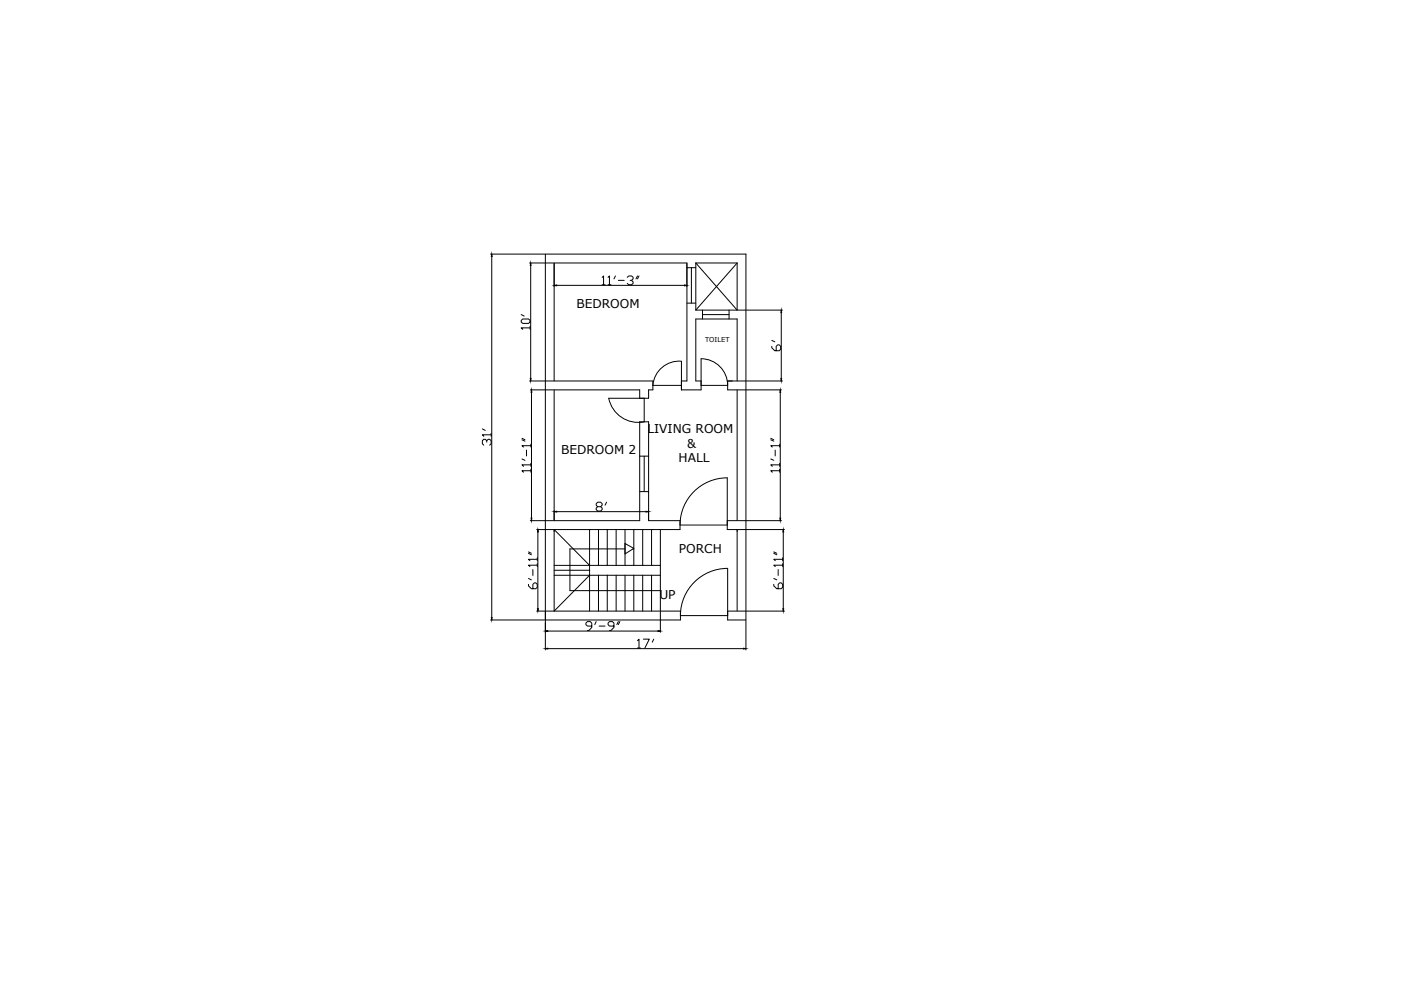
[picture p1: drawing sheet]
<svg xmlns="http://www.w3.org/2000/svg" width="297mm" height="210mm" viewBox="0 0 297 210" stroke-linecap="round" stroke-linejoin="round" font-family="sans-serif">
<!-- layer: 0 -->
<g fill="none" stroke="#000" stroke-width=".21">
<path d="M104 53.9h11.5M104.3 54.4v76.5M112.3 55.8h5.1M112.5 56.3v23.9M127.7 58.8l.3-.3v1.9M128.9 58.8l.3-.3v1.9M130.5 58.5l-.3 .6M131.1 59.4h1.2M133 58.8l.3-.3h.6l.3 .3v.3l-.3 .3h-.3M133.9 59.4l.3 .4v.3l-.3 .3h-.6l-.3-.3M135.2 58.5l-.4 .6M135.5 58.5l-.3 .6"/>
<path d="M145.6 56.8h1.9M146.6 56.8v7.5M147.5 55.8h8.8M147.5 55.8v10M147.5 55.8l8.8 10M156.3 55.8v10M156.3 55.8l-8.8 10M110.5 68l.3-.4h1.3l.3 .4v.3l-.3 .3h-1.3l-.3-.3zM110.5 66.7l.6 .3M112.4 69.5h-1.9l.3 .3M112.4 69.2v.6M118 60.5h27.1"/>
<path d="M127.7 60.4h.6M128.9 60.4h.6M145.6 64.3h1.9M147.5 65.8h8.8M148.9 65.8v1.8M148.9 66.7h5.7M154.6 65.8v1.8M156.4 65.8h9.5M163.6 73.4v.3l.7 .7h.9l.3-.4v-.6l-.3-.3h-.3l-.3 .3v1M163.6 72.2l.7 .3M165.6 66.3v13.9M102.3 90.9l.6 .4"/>
<path d="M103.2 93.8v-.4l-.3-.3h-.3l-.3 .3v.7l.3 .3M103.2 93.4l.3-.3h.3l.3 .3v.7l-.3 .3M104.1 92.2h-1.8l.3 .3M104.1 91.9v.6M110.7 97.3l.6 .3M110.7 93.2l.6 .3M110.7 92.9l.6 .3M111.6 95.4v1.3M112.3 80.8h5.1M112.4 82.7h5M112.6 99.8h-1.9l.3 .3M112.6 98.6h-1.9l.3 .3"/>
<path d="M112.6 94.5h-1.9l.3 .3M112.6 94.2v.6M112.6 98.2v.7M112.6 99.5v.6M112.7 83.2v26.7M135.6 84.4v-1.7h-18.1v27.7h18.1v-21h1.9v21h6.7v1.9h-26.7M135.6 96.7h1.9M136.6 96.7v7.5M138.4 81.7a5.6 5.6 0 0 1 6.1-5.1v6.1h4.1v-6.6a5.6 5.6 0 0 1 5.7 5.6M138.4 81.7h6.1M144.5 80.8h1.1v-25h-28.1v25h20.9v1.9h-.9v1.7h-8.4a6.4 6.4 0 0 0 7.5 5v-5M148.6 80.8h-1.1v-13.2h8.8v13.2h-2v1.9h2v27.7h-2.1"/>
<path d="M148.6 81.7h5.7M156.4 80.8h9.5M156.4 82.7h9.3M163.4 97.3l.7 .3M163.4 93.2l.7 .3M163.4 92.9l.7 .3M164.4 95.4v1.3M165.3 99.8h-1.9l.3 .3M165.3 98.6h-1.9l.3 .3M165.3 94.5h-1.9l.3 .3M165.3 94.2v.6M165.3 98.2v.7"/>
<path d="M165.3 99.5v.6M165.4 83.2v26.7M112 117.3l.7 .3M112 117l.7 .3M112.4 110.4h5M113.8 112.3h3.6M113.9 119.8h-1.9l.3 .3M113.9 118.6h-1.9l.3 .3M113.9 118.3v.6M113.9 119.5v.6M114 112.8v16.3M117.5 112.3v17.3"/>
<path d="M117.5 119.9h22.5M117.5 112.3l7.5 7.6M118 108.5h19M125 112.3v17.3M126.7 107.4l-.3-.3v-.3l.3-.3h.7l.3 .3v.3l-.3 .3h-.7l-.3 .3v.3l.3 .4h.7l.3-.4v-.3l-.3-.3M126.9 112.3v7.6M128.6 106.5l-.3 .6M128.7 112.3v7.6M130.6 112.3v7.6M132.5 112.3v7.6M132.5 116.4h-11.7v8.8h19.2M132.5 115.2l1.9 1.1-1.9 1.1"/>
<path d="M134.2 116.4h.2M134.4 112.3v7.6M135.6 104.2h1.9M136.3 112.3v7.6M138.1 112.3v7.6M140 112.3v17.3M154.2 111.3h-10a10 10 0 0 1 10-10v11h2.1v17.3h-2M156.4 110.4h9.3M156.4 112.3h9.9M164.1 117.3l.6 .3M164.1 117l.6 .3M165.9 119.8h-1.8l.3 .3"/>
<path d="M165.9 118.6h-1.8l.3 .3M165.9 118.3v.6M165.9 119.5v.6M166.1 112.8v16.3M104 131.5h11.5M112 123.9v.3l.7 .6h.9l.3-.3v-.6l-.3-.3h-.3l-.3 .3v.9M112 122.6l.7 .3M113 120.8v1.2M113.8 129.6h3.6M116.1 133.8h23.4M116.1 137.5h41.5M117.5 129.6h26.8v1.9h-28.7"/>
<path d="M117.5 122h22.5M117.5 120.9h7.5M125 122l-7.5 7.6M125.5 132.7h-1l-.3-.3v-.3l.3-.3h.7l.3 .3v.9l-.6 .7h-.4M126.4 131.8l-.3 .6M126.9 122v7.6M127 132.7h1.3M128.7 122v7.6M130.2 132.7h-1l-.3-.3v-.3l.3-.3h.7l.3 .3v.9l-.7 .7h-.3M130.6 122v7.6M131.1 131.8l-.3 .6M131.4 131.8l-.3 .6"/>
<path d="M132.5 122v7.6M134.4 122v7.6M135.2 135.8l.3-.3v1.9M135.2 137.4h.6M136.3 122v7.6M136.4 135.5h1.3l-1 1.9M138.1 122v7.6M138.6 135.5l-.3 .7M140 129.7v4.4M154.3 120.5a10 10 0 0 0-10 10h10M154.3 120.5v11h3.9v-77.6h-42.6v83.9M156.4 129.6h9.9"/>
<path d="M158.2 131.6v6.2M164.1 123.9v.3l.6 .6h.9l.3-.3v-.6l-.3-.3h-.3l-.3 .3v.9M164.1 122.6l.6 .3M165 120.8v1.2"/>
</g>
<g fill="#000" stroke="#000" stroke-width=".21">
<path d="M104.3 53.9v.5h-.1zM112.5 55.8l.1 .5h-.2zM117.5 60.5l.5-.1v.2zM145.1 60.4l.5 .1-.5 .1zM165.6 65.8l.1 .5h-.1zM112.4 80.2h.2l-.1 .6zM112.7 82.7l.1 .5h-.2zM165.4 82.7l.1 .5h-.2zM165.6 80.2h.1l-.1 .6zM112.6 109.9h.2l-.1 .5zM114 112.3l.1 .5h-.1zM117.5 108.5l.5-.1v.2z"/>
<path d="M137 108.4l.5 .1-.5 .1zM165.3 109.9h.2l-.1 .5zM166.1 112.3l.1 .5h-.2zM104.2 130.9h.1v.6zM114 129.1h.1l-.1 .5zM115.6 133.8l.5-.1v.2zM115.6 137.5l.5-.1v.2zM139.5 133.7l.5 .1-.5 .1zM157.6 137.4l.6 .1-.6 .1zM166 129.1h.2l-.1 .5z"/>
</g>
<g font-size="2.6">
<text x="122.2" y="65.2">BEDROOM</text>
<text x="137.3" y="91.8">LIVING ROOM</text>
<text x="145.7" y="94.9">&amp;</text>
<text x="118.9" y="96.2">BEDROOM 2</text>
<text x="143.9" y="98.1">HALL</text>
<text x="143.9" y="117.3">PORCH</text>
<text x="139.8" y="127">UP</text>
</g>
<text font-size="1.4" x="149.5" y="72.4">TOILET</text>
</svg>
